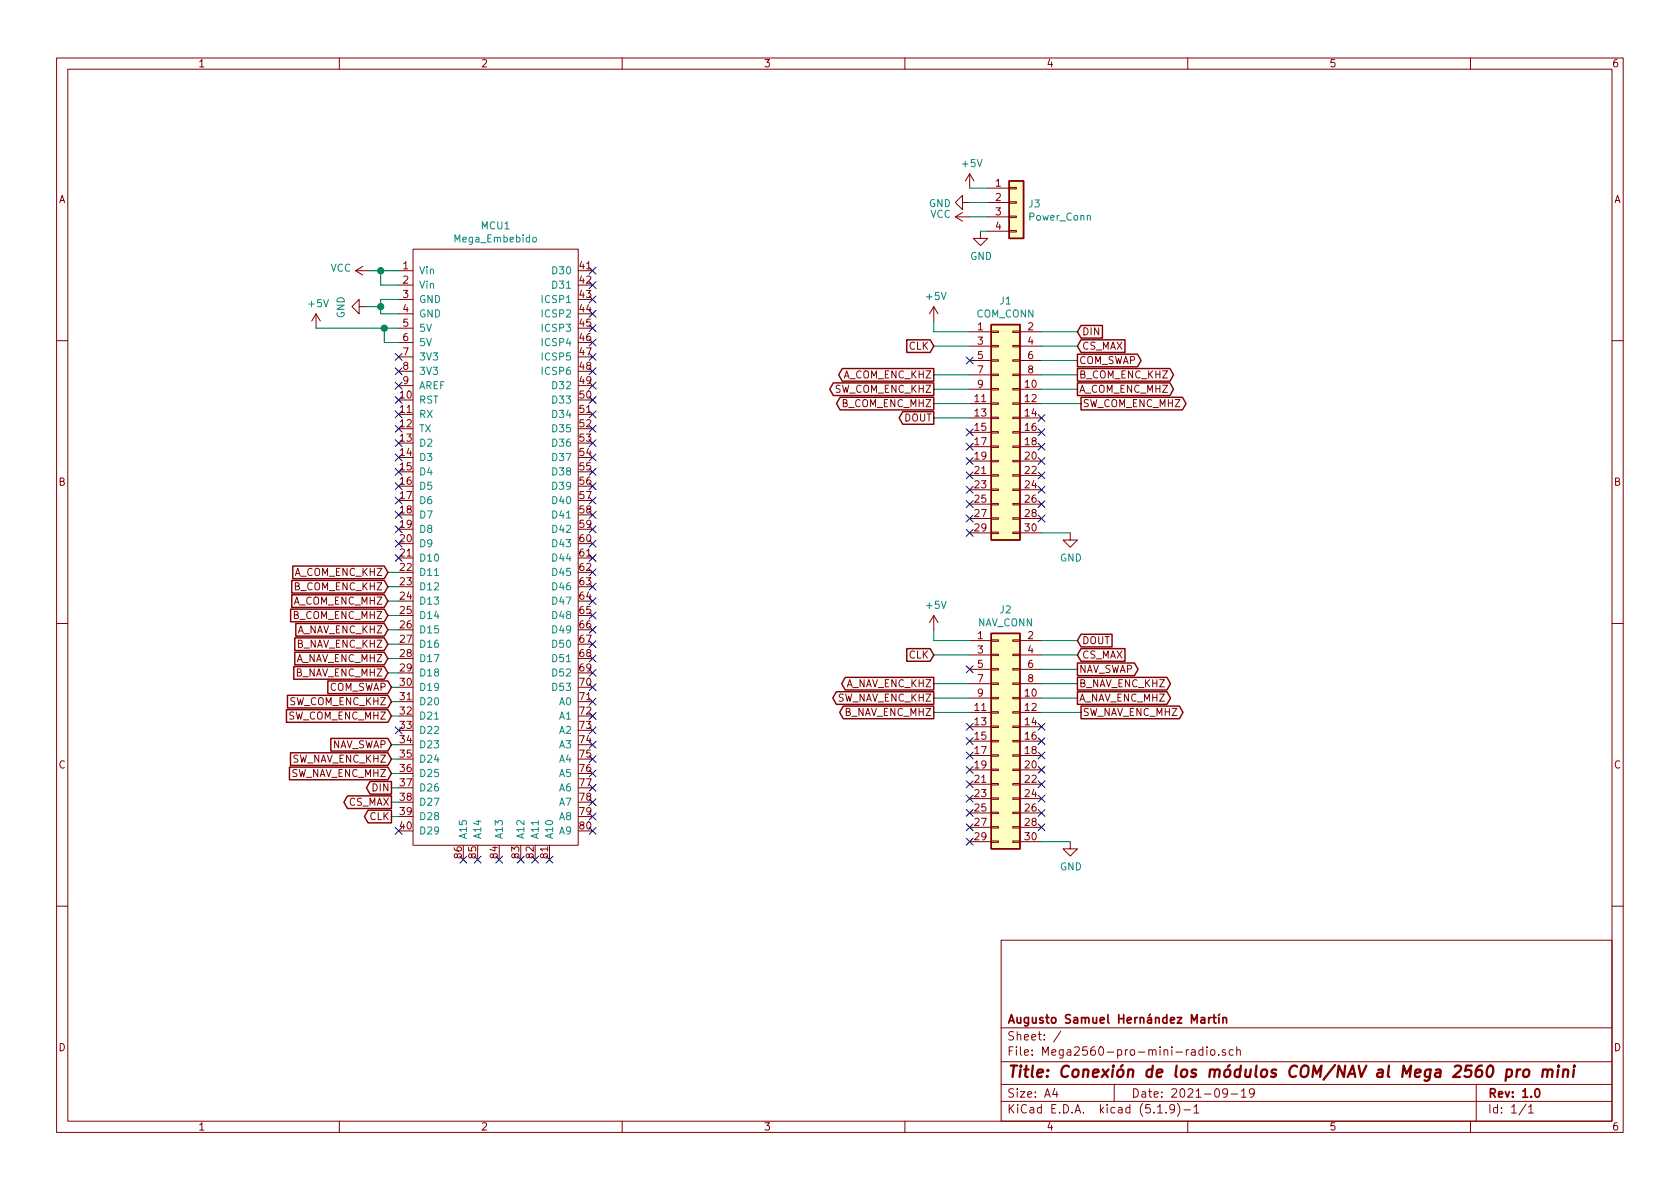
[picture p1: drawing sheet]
EESchema Schematic File Version 4
EELAYER 30 0
EELAYER END
$Descr A4 11693 8268
encoding utf-8
Sheet 1 1
Title "Conexión de los módulos COM/NAV al Mega 2560 pro mini"
Date "2021-09-19"
Rev "1.0"
Comp "Augusto Samuel Hernández Martín"
Comment1 ""
Comment2 ""
Comment3 ""
Comment4 ""
$EndDescr
$Comp
L Master-cache:Master_Arduino_Mega_Embebido_Arduino_Mega_v3 MCU1
U 1 1
P 3425 4775
F 0 "MCU1" H 3450 7990 50  0000 C CNN
F 1 "Mega_Embebido" H 3450 7899 50  0000 C CNN
F 2 "Mega2560-pro-mini-radio:MEGA_Embebido" V 4525 5975 50  0001 C CNN
F 3 "" V 4525 5975 50  0001 C CNN
	1    3425 4775
	1    0    0    -1  
$EndComp
$Comp
L Connector_Generic:Conn_02x15_Odd_Even J1
U 1 1
P 6950 3000
F 0 "J1" H 7000 3917 50  0000 C CNN
F 1 "COM_CONN" H 7000 3826 50  0000 C CNN
F 2 "Connector_PinSocket_2.54mm:PinSocket_2x15_P2.54mm_Horizontal" H 6950 3000 50  0001 C CNN
F 3 "~" H 6950 3000 50  0001 C CNN
	1    6950 3000
	1    0    0    -1  
$EndComp
$Comp
L power:+5V #PWR04
U 1 1
P 6500 2225
F 0 "#PWR04" H 6500 2075 50  0001 C CNN
F 1 "+5V" H 6515 2398 50  0000 C CNN
F 2 "" H 6500 2225 50  0001 C CNN
F 3 "" H 6500 2225 50  0001 C CNN
	1    6500 2225
	1    0    0    -1  
$EndComp
$Comp
L power:GND #PWR010
U 1 1
P 7450 3700
F 0 "#PWR010" H 7450 3450 50  0001 C CNN
F 1 "GND" H 7455 3527 50  0000 C CNN
F 2 "" H 7450 3700 50  0001 C CNN
F 3 "" H 7450 3700 50  0001 C CNN
	1    7450 3700
	1    0    0    -1  
$EndComp
Wire Wire Line
	7250 3700 7450 3700
Wire Wire Line
	6750 2300 6500 2300
Wire Wire Line
	6500 2300 6500 2225
Wire Wire Line
	7250 2300 7500 2300
Wire Wire Line
	7250 2400 7500 2400
Wire Wire Line
	6750 2400 6500 2400
Wire Wire Line
	7250 2500 7500 2500
Wire Wire Line
	6750 2600 6500 2600
Wire Wire Line
	7250 2600 7500 2600
Wire Wire Line
	6750 2700 6500 2700
Wire Wire Line
	6750 2800 6500 2800
Wire Wire Line
	6750 2900 6500 2900
Wire Wire Line
	7250 2800 7525 2800
Wire Wire Line
	7250 2700 7500 2700
Text GLabel 7500 2300 2    50   Input ~ 0
DIN
Text GLabel 6500 2400 0    50   Input ~ 0
CLK
Text GLabel 7500 2400 2    50   Input ~ 0
CS_MAX
Text GLabel 7500 2600 2    50   Output ~ 0
B_COM_ENC_KHZ
Text GLabel 7500 2700 2    50   Output ~ 0
A_COM_ENC_MHZ
Text GLabel 7500 2500 2    50   Output ~ 0
COM_SWAP
Text GLabel 7525 2800 2    50   Output ~ 0
SW_COM_ENC_MHZ
Text GLabel 6500 2900 0    50   Output ~ 0
DOUT
Text GLabel 6500 2800 0    50   Output ~ 0
B_COM_ENC_MHZ
Text GLabel 6500 2700 0    50   Output ~ 0
SW_COM_ENC_KHZ
Text GLabel 6500 2600 0    50   Output ~ 0
A_COM_ENC_KHZ
NoConn ~ 6750 2500
Text GLabel 2725 5675 0    50   Output ~ 0
CLK
Text GLabel 2725 5475 0    50   Output ~ 0
DIN
Wire Wire Line
	2775 5475 2725 5475
Wire Wire Line
	2775 5675 2725 5675
Text GLabel 2725 5575 0    50   Output ~ 0
CS_MAX
Wire Wire Line
	2775 5575 2725 5575
Text GLabel 2725 4775 0    50   Input ~ 0
COM_SWAP
Wire Wire Line
	2775 4775 2725 4775
Text GLabel 2725 4875 0    50   Input ~ 0
SW_COM_ENC_KHZ
Text GLabel 2725 4975 0    50   Input ~ 0
SW_COM_ENC_MHZ
Wire Wire Line
	2775 4875 2725 4875
Wire Wire Line
	2775 4975 2725 4975
Text GLabel 2700 3975 0    50   Input ~ 0
A_COM_ENC_KHZ
Text GLabel 2700 4275 0    50   Input ~ 0
B_COM_ENC_MHZ
Text GLabel 2700 4075 0    50   Input ~ 0
B_COM_ENC_KHZ
Text GLabel 2700 4175 0    50   Input ~ 0
A_COM_ENC_MHZ
Wire Wire Line
	2700 3975 2775 3975
Wire Wire Line
	2775 4075 2700 4075
Wire Wire Line
	2700 4175 2775 4175
Wire Wire Line
	2775 4275 2700 4275
Wire Wire Line
	2775 2075 2650 2075
Wire Wire Line
	2650 2075 2650 2125
Wire Wire Line
	2650 2175 2775 2175
Wire Wire Line
	2650 2125 2550 2125
Connection ~ 2650 2125
Wire Wire Line
	2650 2125 2650 2175
$Comp
L power:GND #PWR02
U 1 1
P 2550 2125
F 0 "#PWR02" H 2550 1875 50  0001 C CNN
F 1 "GND" H 2555 1952 50  0000 C CNN
F 2 "" H 2550 2125 50  0001 C CNN
F 3 "" H 2550 2125 50  0001 C CNN
	1    2550 2125
	0    1    1    0   
$EndComp
Wire Wire Line
	2775 2375 2675 2375
Wire Wire Line
	2675 2375 2675 2275
Wire Wire Line
	2675 2275 2775 2275
Connection ~ 2675 2275
$Comp
L power:+5V #PWR01
U 1 1
P 2200 2275
F 0 "#PWR01" H 2200 2125 50  0001 C CNN
F 1 "+5V" H 2215 2448 50  0000 C CNN
F 2 "" H 2200 2275 50  0001 C CNN
F 3 "" H 2200 2275 50  0001 C CNN
	1    2200 2275
	1    0    0    -1  
$EndComp
Wire Wire Line
	2200 2275 2675 2275
$Comp
L Connector_Generic:Conn_01x04 J3
U 1 1
P 7075 1400
F 0 "J3" H 7155 1392 50  0000 L CNN
F 1 "Power_Conn" H 7155 1301 50  0000 L CNN
F 2 "Connector_PinHeader_2.54mm:PinHeader_1x04_P2.54mm_Vertical" H 7075 1400 50  0001 C CNN
F 3 "~" H 7075 1400 50  0001 C CNN
	1    7075 1400
	1    0    0    -1  
$EndComp
$Comp
L power:GND #PWR09
U 1 1
P 6825 1600
F 0 "#PWR09" H 6825 1350 50  0001 C CNN
F 1 "GND" H 6830 1427 50  0000 C CNN
F 2 "" H 6825 1600 50  0001 C CNN
F 3 "" H 6825 1600 50  0001 C CNN
	1    6825 1600
	1    0    0    -1  
$EndComp
$Comp
L power:GND #PWR07
U 1 1
P 6750 1400
F 0 "#PWR07" H 6750 1150 50  0001 C CNN
F 1 "GND" V 6755 1272 50  0000 R CNN
F 2 "" H 6750 1400 50  0001 C CNN
F 3 "" H 6750 1400 50  0001 C CNN
	1    6750 1400
	0    1    1    0   
$EndComp
$Comp
L power:+5V #PWR06
U 1 1
P 6750 1300
F 0 "#PWR06" H 6750 1150 50  0001 C CNN
F 1 "+5V" H 6765 1473 50  0000 C CNN
F 2 "" H 6750 1300 50  0001 C CNN
F 3 "" H 6750 1300 50  0001 C CNN
	1    6750 1300
	1    0    0    -1  
$EndComp
$Comp
L power:VCC #PWR08
U 1 1
P 6750 1500
F 0 "#PWR08" H 6750 1350 50  0001 C CNN
F 1 "VCC" V 6765 1627 50  0000 L CNN
F 2 "" H 6750 1500 50  0001 C CNN
F 3 "" H 6750 1500 50  0001 C CNN
	1    6750 1500
	0    -1   -1   0   
$EndComp
Wire Wire Line
	6825 1600 6875 1600
Wire Wire Line
	6875 1500 6750 1500
Wire Wire Line
	6875 1400 6750 1400
Wire Wire Line
	6875 1300 6750 1300
NoConn ~ 7250 2900
NoConn ~ 6750 3000
NoConn ~ 6750 3100
NoConn ~ 7250 3000
NoConn ~ 7250 3100
NoConn ~ 7250 3200
NoConn ~ 6750 3200
NoConn ~ 6750 3300
NoConn ~ 6750 3400
NoConn ~ 7250 3400
NoConn ~ 7250 3300
NoConn ~ 6750 3500
NoConn ~ 6750 3600
NoConn ~ 7250 3600
NoConn ~ 7250 3500
NoConn ~ 6750 3700
$Comp
L Connector_Generic:Conn_02x15_Odd_Even J2
U 1 1
P 6950 5150
F 0 "J2" H 7000 6067 50  0000 C CNN
F 1 "NAV_CONN" H 7000 5976 50  0000 C CNN
F 2 "Connector_PinSocket_2.54mm:PinSocket_2x15_P2.54mm_Horizontal" H 6950 5150 50  0001 C CNN
F 3 "~" H 6950 5150 50  0001 C CNN
	1    6950 5150
	1    0    0    -1  
$EndComp
$Comp
L power:+5V #PWR05
U 1 1
P 6500 4375
F 0 "#PWR05" H 6500 4225 50  0001 C CNN
F 1 "+5V" H 6515 4548 50  0000 C CNN
F 2 "" H 6500 4375 50  0001 C CNN
F 3 "" H 6500 4375 50  0001 C CNN
	1    6500 4375
	1    0    0    -1  
$EndComp
$Comp
L power:GND #PWR011
U 1 1
P 7450 5850
F 0 "#PWR011" H 7450 5600 50  0001 C CNN
F 1 "GND" H 7455 5677 50  0000 C CNN
F 2 "" H 7450 5850 50  0001 C CNN
F 3 "" H 7450 5850 50  0001 C CNN
	1    7450 5850
	1    0    0    -1  
$EndComp
Wire Wire Line
	7250 5850 7450 5850
Wire Wire Line
	6750 4450 6500 4450
Wire Wire Line
	6500 4450 6500 4375
Wire Wire Line
	7250 4450 7500 4450
Wire Wire Line
	7250 4550 7500 4550
Wire Wire Line
	6750 4550 6500 4550
Wire Wire Line
	7250 4650 7500 4650
Wire Wire Line
	6750 4750 6500 4750
Wire Wire Line
	7250 4750 7500 4750
Wire Wire Line
	6750 4850 6500 4850
Wire Wire Line
	6750 4950 6500 4950
Wire Wire Line
	7250 4950 7525 4950
Wire Wire Line
	7250 4850 7500 4850
Text GLabel 6500 4550 0    50   Input ~ 0
CLK
Text GLabel 7500 4550 2    50   Input ~ 0
CS_MAX
Text GLabel 7500 4750 2    50   Output ~ 0
B_NAV_ENC_KHZ
Text GLabel 7500 4850 2    50   Output ~ 0
A_NAV_ENC_MHZ
Text GLabel 7500 4650 2    50   Output ~ 0
NAV_SWAP
Text GLabel 7525 4950 2    50   Output ~ 0
SW_NAV_ENC_MHZ
Text GLabel 7500 4450 2    50   Input ~ 0
DOUT
Text GLabel 6500 4950 0    50   Output ~ 0
B_NAV_ENC_MHZ
Text GLabel 6500 4850 0    50   Output ~ 0
SW_NAV_ENC_KHZ
Text GLabel 6500 4750 0    50   Output ~ 0
A_NAV_ENC_KHZ
NoConn ~ 6750 4650
NoConn ~ 7250 5050
NoConn ~ 6750 5150
NoConn ~ 6750 5250
NoConn ~ 7250 5150
NoConn ~ 7250 5250
NoConn ~ 7250 5350
NoConn ~ 6750 5350
NoConn ~ 6750 5450
NoConn ~ 6750 5550
NoConn ~ 7250 5550
NoConn ~ 7250 5450
NoConn ~ 6750 5650
NoConn ~ 6750 5750
NoConn ~ 7250 5750
NoConn ~ 7250 5650
NoConn ~ 6750 5850
Text GLabel 2725 5175 0    50   Input ~ 0
NAV_SWAP
Wire Wire Line
	2775 5175 2725 5175
Text GLabel 2725 5275 0    50   Input ~ 0
SW_NAV_ENC_KHZ
Text GLabel 2725 5375 0    50   Input ~ 0
SW_NAV_ENC_MHZ
Wire Wire Line
	2775 5275 2725 5275
Wire Wire Line
	2775 5375 2725 5375
Text GLabel 2700 4375 0    50   Input ~ 0
A_NAV_ENC_KHZ
Text GLabel 2700 4675 0    50   Input ~ 0
B_NAV_ENC_MHZ
Text GLabel 2700 4475 0    50   Input ~ 0
B_NAV_ENC_KHZ
Text GLabel 2700 4575 0    50   Input ~ 0
A_NAV_ENC_MHZ
Wire Wire Line
	2700 4375 2775 4375
Wire Wire Line
	2775 4475 2700 4475
Wire Wire Line
	2700 4575 2775 4575
Wire Wire Line
	2775 4675 2700 4675
NoConn ~ 2775 2475
NoConn ~ 2775 2575
NoConn ~ 2775 2675
NoConn ~ 2775 2775
NoConn ~ 2775 2875
NoConn ~ 2775 2975
NoConn ~ 2775 3075
NoConn ~ 2775 3175
NoConn ~ 2775 3275
NoConn ~ 2775 3375
NoConn ~ 2775 3475
NoConn ~ 2775 3575
NoConn ~ 2775 3675
NoConn ~ 2775 3775
NoConn ~ 2775 3875
NoConn ~ 2775 5075
NoConn ~ 2775 5775
NoConn ~ 3225 5975
NoConn ~ 3325 5975
NoConn ~ 3475 5975
NoConn ~ 3625 5975
NoConn ~ 3725 5975
NoConn ~ 3825 5975
NoConn ~ 4125 5775
NoConn ~ 4125 5675
NoConn ~ 4125 5575
NoConn ~ 4125 5475
NoConn ~ 4125 5375
NoConn ~ 4125 5275
NoConn ~ 4125 5175
NoConn ~ 4125 5075
NoConn ~ 4125 4975
NoConn ~ 4125 4875
NoConn ~ 4125 4775
NoConn ~ 4125 4675
NoConn ~ 4125 4575
NoConn ~ 4125 4475
NoConn ~ 4125 4375
NoConn ~ 4125 4275
NoConn ~ 4125 4175
NoConn ~ 4125 4075
NoConn ~ 4125 3975
NoConn ~ 4125 3875
NoConn ~ 4125 3775
NoConn ~ 4125 3675
NoConn ~ 4125 3575
NoConn ~ 4125 3475
NoConn ~ 4125 3375
NoConn ~ 4125 3275
NoConn ~ 4125 3175
NoConn ~ 4125 3075
NoConn ~ 4125 2975
NoConn ~ 4125 2875
NoConn ~ 4125 2775
NoConn ~ 4125 2675
NoConn ~ 4125 2575
NoConn ~ 4125 2475
NoConn ~ 4125 2375
NoConn ~ 4125 2275
NoConn ~ 4125 2175
NoConn ~ 4125 2075
NoConn ~ 4125 1975
NoConn ~ 4125 1875
$Comp
L power:VCC #PWR03
U 1 1
P 2575 1875
F 0 "#PWR03" H 2575 1725 50  0001 C CNN
F 1 "VCC" V 2590 2002 50  0000 L CNN
F 2 "" H 2575 1875 50  0001 C CNN
F 3 "" H 2575 1875 50  0001 C CNN
	1    2575 1875
	0    -1   -1   0   
$EndComp
Wire Wire Line
	2775 1875 2650 1875
Wire Wire Line
	2775 1975 2650 1975
Wire Wire Line
	2650 1975 2650 1875
Wire Wire Line
	2575 1875 2650 1875
Connection ~ 2650 1875
NoConn ~ 6750 5050
$EndSCHEMATC
